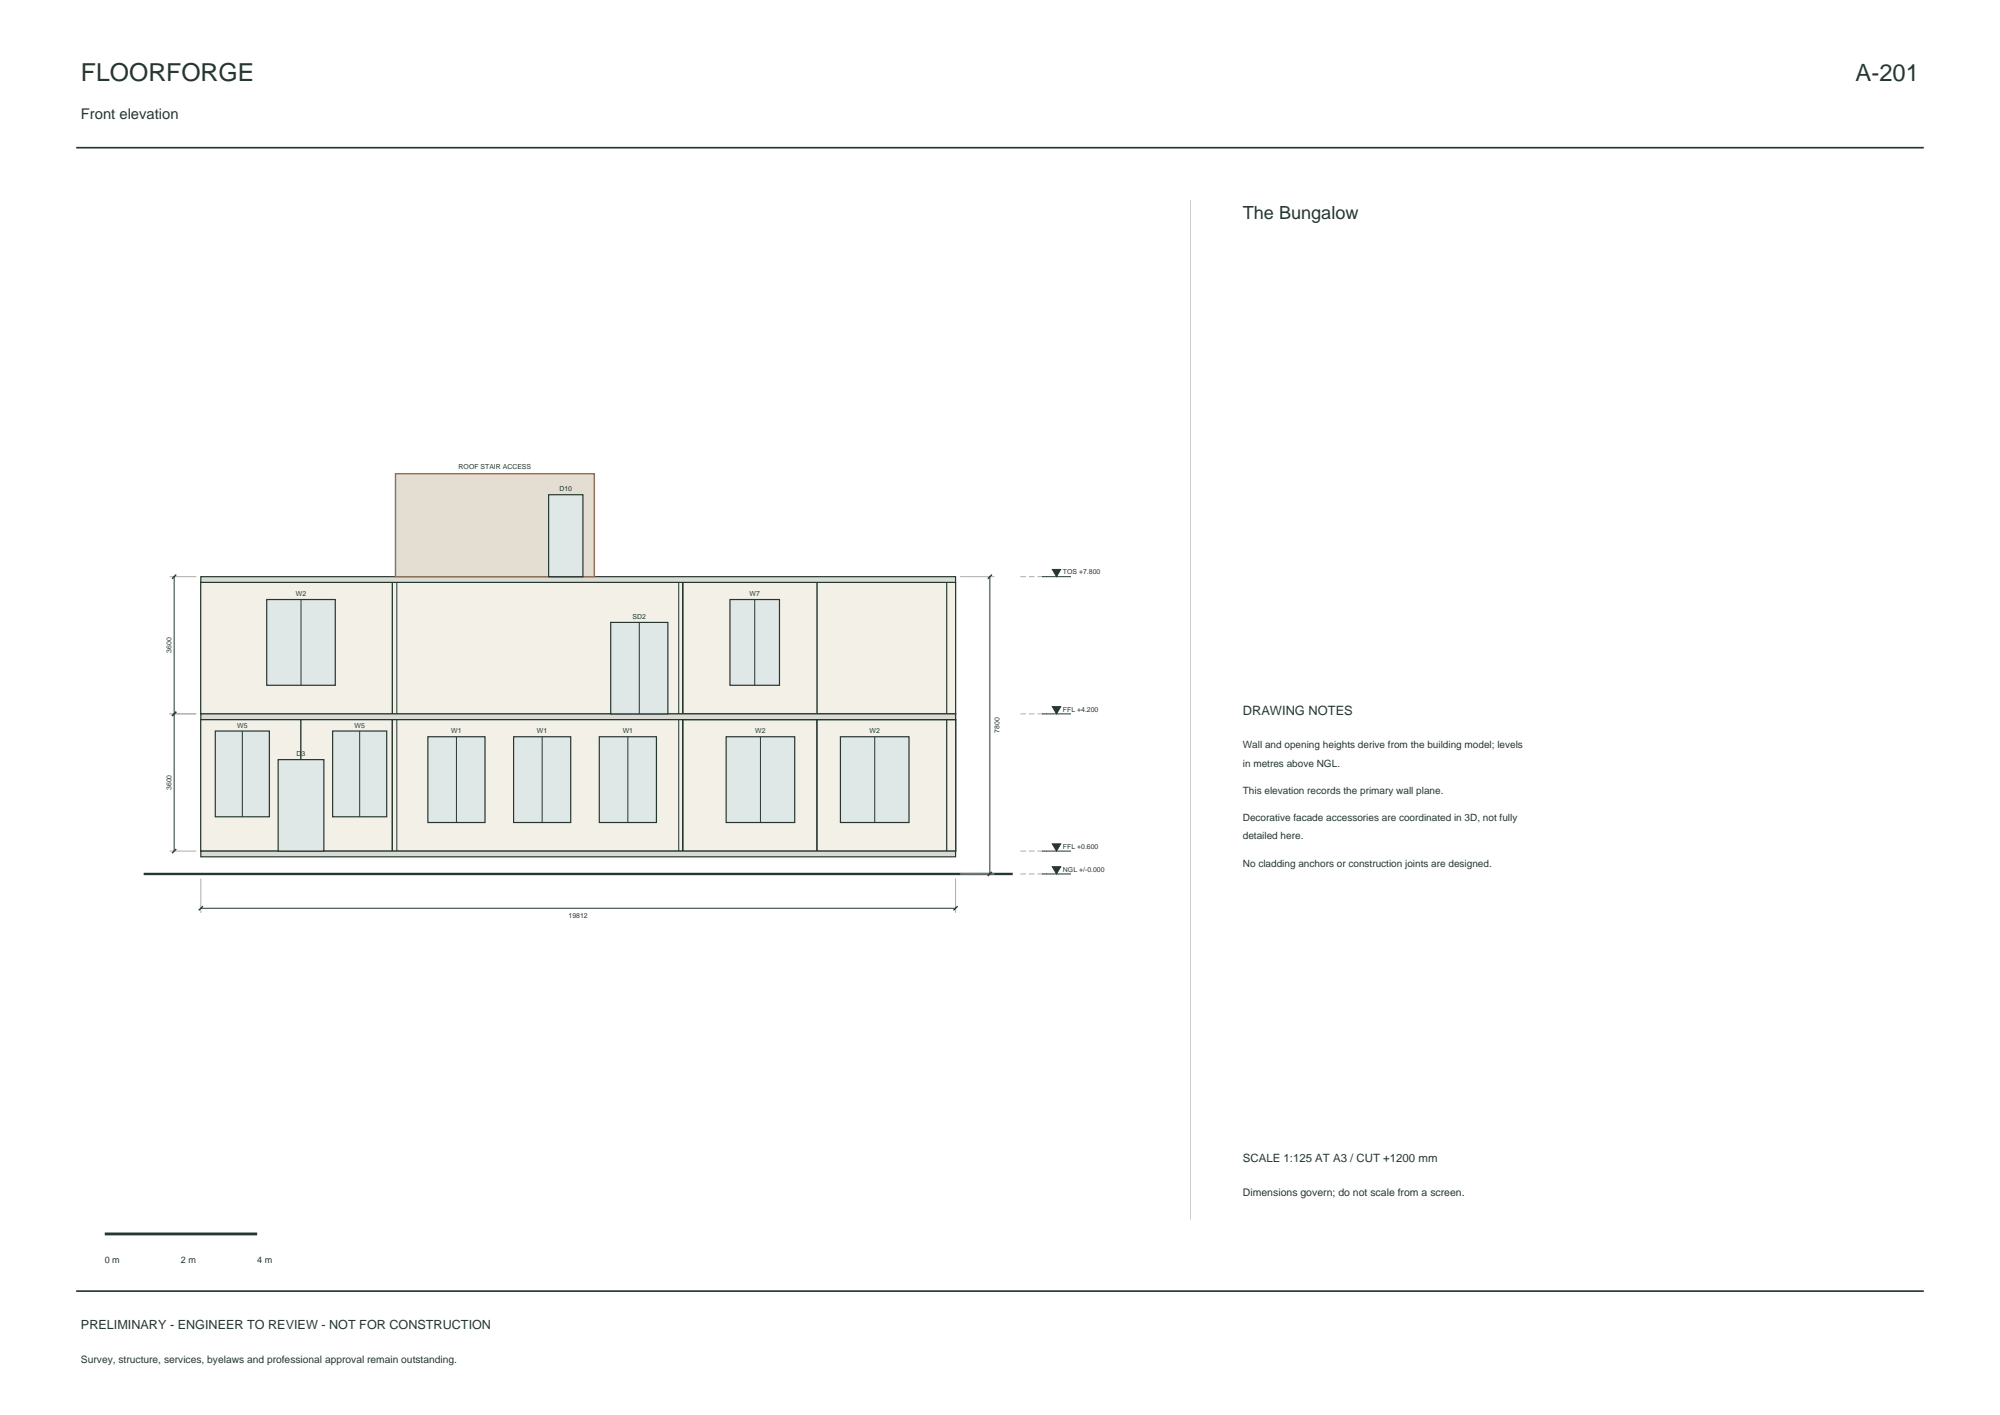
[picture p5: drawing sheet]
<svg xmlns="http://www.w3.org/2000/svg" width="420mm" height="297mm" viewBox="0 0 420 297" stroke-linecap="round" stroke-linejoin="round" font-family="sans-serif">
<path d="M16 31h388M16 271h388" fill="none" stroke="#25372f" stroke-width=".35"/>
<g fill="#f2f0e7" stroke="#25372f" stroke-width=".21">
<path d="M42.2 151h1.8v27.6h-1.8z" fill-rule="evenodd"/>
<path d="M42.2 151h42.1v27.6h-42.1z" fill-rule="evenodd"/>
<path d="M42.2 151h1.8v27.6h-1.8z" fill-rule="evenodd"/>
<path d="M42.2 151h22.9v27.6h-22.9z" fill-rule="evenodd"/>
<path d="M42.2 151h1.8v27.6h-1.8z" fill-rule="evenodd"/>
<path d="M42.2 151h22.9v27.6h-22.9z" fill-rule="evenodd"/>
<path d="M42.2 151h1.8v27.6h-1.8z" fill-rule="evenodd"/>
<path d="M42.2 151h42.1v27.6h-42.1z" fill-rule="evenodd"/>
<path d="M42.2 151h42.1v27.6h-42.1z" fill-rule="evenodd"/>
<path d="M63.2 151h1.9v27.6h-1.9z" fill-rule="evenodd"/>
<path d="M63.2 151h21.1v27.6h-21.1z" fill-rule="evenodd"/>
<path d="M63.2 151h21.1v27.6h-21.1z" fill-rule="evenodd"/>
<path d="M82.4 151h1.9v27.6h-1.9z" fill-rule="evenodd"/>
<path d="M82.4 151h62.9v27.6h-62.9z" fill-rule="evenodd"/>
<path d="M82.4 151h1.9v27.6h-1.9z" fill-rule="evenodd"/>
<path d="M82.4 151h1.9v27.6h-1.9z" fill-rule="evenodd"/>
<path d="M82.4 151h62.9v27.6h-62.9z" fill-rule="evenodd"/>
<path d="M82.4 151h1.9v27.6h-1.9z" fill-rule="evenodd"/>
<path d="M82.4 151h62.9v27.6h-62.9z" fill-rule="evenodd"/>
<path d="M82.4 151h1.9v27.6h-1.9z" fill-rule="evenodd"/>
<path d="M82.4 151h2.8v27.6h-2.8z" fill-rule="evenodd"/>
<path d="M83.3 151h61.1v27.6h-61.1z" fill-rule="evenodd"/>
<path d="M142.5 151h2.8v27.6h-2.8z" fill-rule="evenodd"/>
<path d="M143.5 151h1.8v27.6h-1.8z" fill-rule="evenodd"/>
<path d="M143.5 151h57.2v27.6h-57.2z" fill-rule="evenodd"/>
<path d="M143.5 151h1.8v27.6h-1.8z" fill-rule="evenodd"/>
<path d="M143.5 151h30v27.6h-30z" fill-rule="evenodd"/>
<path d="M143.5 151h1.8v27.6h-1.8z" fill-rule="evenodd"/>
<path d="M143.5 151h1.8v27.6h-1.8z" fill-rule="evenodd"/>
<path d="M143.5 151h30v27.6h-30z" fill-rule="evenodd"/>
<path d="M143.5 151h1.8v27.6h-1.8z" fill-rule="evenodd"/>
<path d="M143.5 151h1.8v27.6h-1.8z" fill-rule="evenodd"/>
<path d="M143.5 151h57.2v27.6h-57.2z" fill-rule="evenodd"/>
<path d="M143.5 151h1.8v27.6h-1.8z" fill-rule="evenodd"/>
<path d="M143.5 151h1.8v27.6h-1.8z" fill-rule="evenodd"/>
<path d="M143.5 151h1.8v27.6h-1.8z" fill-rule="evenodd"/>
<path d="M143.5 151h1.8v27.6h-1.8z" fill-rule="evenodd"/>
<path d="M143.5 151h30v27.6h-30z" fill-rule="evenodd"/>
<path d="M143.5 151h30v27.6h-30z" fill-rule="evenodd"/>
<path d="M171.6 151h1.9v27.6h-1.9z" fill-rule="evenodd"/>
<path d="M171.6 151h29.1v27.6h-29.1z" fill-rule="evenodd"/>
<path d="M171.6 151h29.1v27.6h-29.1z" fill-rule="evenodd"/>
<path d="M171.6 151h1.9v27.6h-1.9z" fill-rule="evenodd"/>
<path d="M171.6 151h29.1v27.6h-29.1z" fill-rule="evenodd"/>
<path d="M171.6 151h29.1v27.6h-29.1z" fill-rule="evenodd"/>
<path d="M198.8 151h1.9v27.6h-1.9z" fill-rule="evenodd"/>
<path d="M198.8 151h1.9v27.6h-1.9z" fill-rule="evenodd"/>
<path d="M198.8 151h1.9v27.6h-1.9z" fill-rule="evenodd"/>
<path d="M198.8 151h1.9v27.6h-1.9z" fill-rule="evenodd"/>
<path d="M198.8 151h1.9v27.6h-1.9z" fill-rule="evenodd"/>
<path d="M42.2 122.2h1.8v27.6h-1.8z" fill-rule="evenodd"/>
<path d="M42.2 122.2h42.1v27.6h-42.1z" fill-rule="evenodd"/>
<path d="M42.2 122.2h1.8v27.6h-1.8z" fill-rule="evenodd"/>
<path d="M42.2 122.2h42.1v27.6h-42.1z" fill-rule="evenodd"/>
<path d="M42.2 122.2h42.1v27.6h-42.1z" fill-rule="evenodd"/>
<path d="M82.4 122.2h1.9v27.6h-1.9z" fill-rule="evenodd"/>
<path d="M82.4 122.2h62v27.6h-62z" fill-rule="evenodd"/>
<path d="M142.5 122.2h2.8v27.6h-2.8z" fill-rule="evenodd"/>
<path d="M82.4 122.2h1.9v27.6h-1.9z" fill-rule="evenodd"/>
<path d="M82.4 122.2h62.9v27.6h-62.9z" fill-rule="evenodd"/>
<path d="M82.4 122.2h1.9v27.6h-1.9z" fill-rule="evenodd"/>
<path d="M82.4 122.2h2.8v27.6h-2.8z" fill-rule="evenodd"/>
<path d="M83.3 122.2h61.1v27.6h-61.1z" fill-rule="evenodd"/>
<path d="M142.5 122.2h2.8v27.6h-2.8z" fill-rule="evenodd"/>
<path d="M143.5 122.2h1.8v27.6h-1.8z" fill-rule="evenodd"/>
<path d="M143.5 122.2h1.8v27.6h-1.8z" fill-rule="evenodd"/>
<path d="M143.5 122.2h30v27.6h-30z" fill-rule="evenodd"/>
<path d="M143.5 122.2h1.8v27.6h-1.8z" fill-rule="evenodd"/>
<path d="M143.5 122.2h1.8v27.6h-1.8z" fill-rule="evenodd"/>
<path d="M143.5 122.2h30v27.6h-30z" fill-rule="evenodd"/>
<path d="M143.5 122.2h1.8v27.6h-1.8z" fill-rule="evenodd"/>
<path d="M143.5 122.2h1.8v27.6h-1.8z" fill-rule="evenodd"/>
<path d="M143.5 122.2h57.2v27.6h-57.2z" fill-rule="evenodd"/>
<path d="M171.6 122.2h1.9v27.6h-1.9z" fill-rule="evenodd"/>
<path d="M171.6 122.2h29.1v27.6h-29.1z" fill-rule="evenodd"/>
<path d="M171.6 122.2h29.1v27.6h-29.1z" fill-rule="evenodd"/>
<path d="M198.8 122.2h1.9v27.6h-1.9z" fill-rule="evenodd"/>
<path d="M198.8 122.2h1.9v27.6h-1.9z" fill-rule="evenodd"/>
<path d="M123.6 101h1.2v20h-1.2z" fill-rule="evenodd"/>
<path d="M83.7 101h40.5v20h-40.5z" fill-rule="evenodd"/>
<path d="M83.1 101h1.2v20h-1.2z" fill-rule="evenodd"/>
<path d="M83.7 101h40.5v20h-40.5z" fill-rule="evenodd"/>
</g>
<g fill="#dadbd4" stroke="#25372f" stroke-width=".25">
<path d="M42.2 178.6h158.5v1.2h-158.5z" fill-rule="evenodd"/>
<path d="M143.5 149.8h57.2v1.2h-57.2z" fill-rule="evenodd"/>
<path d="M42.2 149.8h158.5v1.2h-158.5z" fill-rule="evenodd"/>
<path d="M42.2 121h158.5v1.2h-158.5z" fill-rule="evenodd"/>
</g>
<path d="M30.2 183.4h182.5" fill="none" stroke="#25372f" stroke-width=".5"/>
<path d="M83.1 99.4h41.7v21.6h-41.7z" fill-rule="evenodd" fill="#e3ddd2" stroke="#9e653f" stroke-width=".3"/>
<path d="M89.9 154.6h12v18h-12z" fill-rule="evenodd" fill="#dfe8e7" stroke="#25372f" stroke-width=".25"/>
<path d="M95.9 154.6v18" fill="none" stroke="#25372f" stroke-width=".21"/>
<path d="M107.9 154.6h12v18h-12z" fill-rule="evenodd" fill="#dfe8e7" stroke="#25372f" stroke-width=".25"/>
<path d="M113.9 154.6v18" fill="none" stroke="#25372f" stroke-width=".21"/>
<path d="M125.9 154.6h12v18h-12z" fill-rule="evenodd" fill="#dfe8e7" stroke="#25372f" stroke-width=".25"/>
<path d="M131.9 154.6v18" fill="none" stroke="#25372f" stroke-width=".21"/>
<g fill="#dfe8e7" stroke="#25372f" stroke-width=".25">
<path d="M58.4 159.4h9.6v19.2h-9.6z" fill-rule="evenodd"/>
<path d="M152.5 154.6h14.4v18h-14.4z" fill-rule="evenodd"/>
</g>
<path d="M159.7 154.6v18" fill="none" stroke="#25372f" stroke-width=".21"/>
<path d="M176.5 154.6h14.4v18h-14.4z" fill-rule="evenodd" fill="#dfe8e7" stroke="#25372f" stroke-width=".25"/>
<path d="M183.7 154.6v18" fill="none" stroke="#25372f" stroke-width=".21"/>
<path d="M69.9 153.4h11.3v18h-11.3z" fill-rule="evenodd" fill="#dfe8e7" stroke="#25372f" stroke-width=".25"/>
<path d="M75.5 153.4v18" fill="none" stroke="#25372f" stroke-width=".21"/>
<path d="M45.2 153.4h11.4v18h-11.4z" fill-rule="evenodd" fill="#dfe8e7" stroke="#25372f" stroke-width=".25"/>
<path d="M50.9 153.4v18" fill="none" stroke="#25372f" stroke-width=".21"/>
<path d="M56 125.8h14.4v18h-14.4z" fill-rule="evenodd" fill="#dfe8e7" stroke="#25372f" stroke-width=".25"/>
<path d="M63.2 125.8v18" fill="none" stroke="#25372f" stroke-width=".21"/>
<path d="M153.3 125.8h10.4v18h-10.4z" fill-rule="evenodd" fill="#dfe8e7" stroke="#25372f" stroke-width=".25"/>
<path d="M158.5 125.8v18" fill="none" stroke="#25372f" stroke-width=".21"/>
<path d="M128.3 130.6h12v19.2h-12z" fill-rule="evenodd" fill="#dfe8e7" stroke="#25372f" stroke-width=".25"/>
<path d="M134.3 130.6v19.2" fill="none" stroke="#25372f" stroke-width=".21"/>
<path d="M115.2 103.8h7.2v17.2h-7.2z" fill-rule="evenodd" fill="#dfe8e7" stroke="#25372f" stroke-width=".25"/>
<path d="M35.6 121h5.6M201.6 121h7.2M35.6 149.8h5.6M35.6 178.6h5.6M42.2 184.4v7.2M200.7 184.4v7.2M201.6 183.4h7.2" fill="none" stroke="#a8afa4" stroke-width=".21"/>
<path d="M36.6 121v57.6M207.9 121v62.4M218.8 121h6.1M218.8 149.8h6.1M218.8 178.6h6.1M42.2 190.6h158.5M218.8 183.4h6.1" fill="none" stroke="#25372f" stroke-width=".21"/>
<path d="M37 120.6l-.9 .9M208.3 120.6l-.9 .9M37 149.4l-.9 .9M37 178.2l-.9 .9M42.6 190.2l-.9 .9M201.1 190.2l-.9 .9M208.3 183l-.9 .9" fill="none" stroke="#25372f" stroke-width=".28"/>
<path d="M214.3 121h5.6M214.3 149.8h5.6M214.3 178.6h5.6M214.3 183.4h5.6" fill="none" stroke="#a8afa4" stroke-width=".21" stroke-dasharray="1.2 .6" stroke-linecap="butt"/>
<g fill="#25372f" stroke="#25372f" stroke-width=".21">
<path d="M221 181.9h1.7l-.8 1.5z"/>
<path d="M221 177.1h1.7l-.8 1.5z"/>
<path d="M221 148.3h1.7l-.8 1.5z"/>
<path d="M221 119.5h1.7l-.8 1.5z"/>
</g>
<path d="M250 42v214" fill="none" stroke="#c9d0c7" stroke-width=".21"/>
<path d="M22 259h32" fill="none" stroke="#25372f" stroke-width=".6"/>
<text font-size="5.2" fill="#25372f" x="17" y="17">FLOORFORGE</text>
<text font-size="5" fill="#25372f" x="389.7" y="17">A-201</text>
<text font-size="3.8" fill="#25372f" x="261" y="46">The Bungalow</text>
<text font-size="3.1" fill="#25372f" x="17" y="25">Front elevation</text>
<text font-size="2.7" fill="#25372f" x="261" y="150">DRAWING NOTES</text>
<text font-size="2.6" fill="#25372f" x="17" y="279">PRELIMINARY - ENGINEER TO REVIEW - NOT FOR CONSTRUCTION</text>
<text font-size="2.4" fill="#25372f" x="261" y="244">SCALE 1:125 AT A3 / CUT +1200 mm</text>
<text font-size="2.2" fill="#25372f" x="261" y="251">Dimensions govern; do not scale from a screen.</text>
<g font-size="2.1" fill="#25372f">
<text x="261" y="157">Wall and opening heights derive from the building model; levels</text>
<text x="261" y="160.9">in metres above NGL.</text>
<text x="261" y="166.6">This elevation records the primary wall plane.</text>
<text x="261" y="172.3">Decorative facade accessories are coordinated in 3D, not fully</text>
<text x="261" y="176.2">detailed here.</text>
<text x="261" y="181.9">No cladding anchors or construction joints are designed.</text>
<text x="17" y="286">Survey, structure, services, byelaws and professional approval remain outstanding.</text>
</g>
<g font-size="1.9" fill="#25372f">
<text x="22" y="265">0 m</text>
<text x="38" y="265">2 m</text>
<text x="54" y="265">4 m</text>
</g>
<g font-size="1.4" fill="#25372f">
<text x="96.3" y="98.4">ROOF STAIR ACCESS</text>
<text x="117.5" y="103.1">D10</text>
<text x="62.1" y="125.1">W2</text>
<text x="157.4" y="125.1">W7</text>
<text x="223.2" y="120.6">TOS +7.800</text>
<text x="132.8" y="129.9">SD2</text>
<text x="36" y="137.1" transform="rotate(-90 36 137.1)">3600</text>
<text x="223.2" y="149.4">FFL +4.200</text>
<text x="49.8" y="152.7">W5</text>
<text x="74.4" y="152.7">W5</text>
<text x="94.8" y="153.9">W1</text>
<text x="112.8" y="153.9">W1</text>
<text x="130.8" y="153.9">W1</text>
<text x="158.6" y="153.9">W2</text>
<text x="182.6" y="153.9">W2</text>
<text x="209.9" y="153.9" transform="rotate(-90 209.9 153.9)">7800</text>
<text x="62.3" y="158.7">D3</text>
<text x="36" y="165.9" transform="rotate(-90 36 165.9)">3600</text>
<text x="223.2" y="178.2">FFL +0.600</text>
<text x="223.2" y="183">NGL +/-0.000</text>
<text x="119.4" y="192.6">19812</text>
</g>
</svg>
